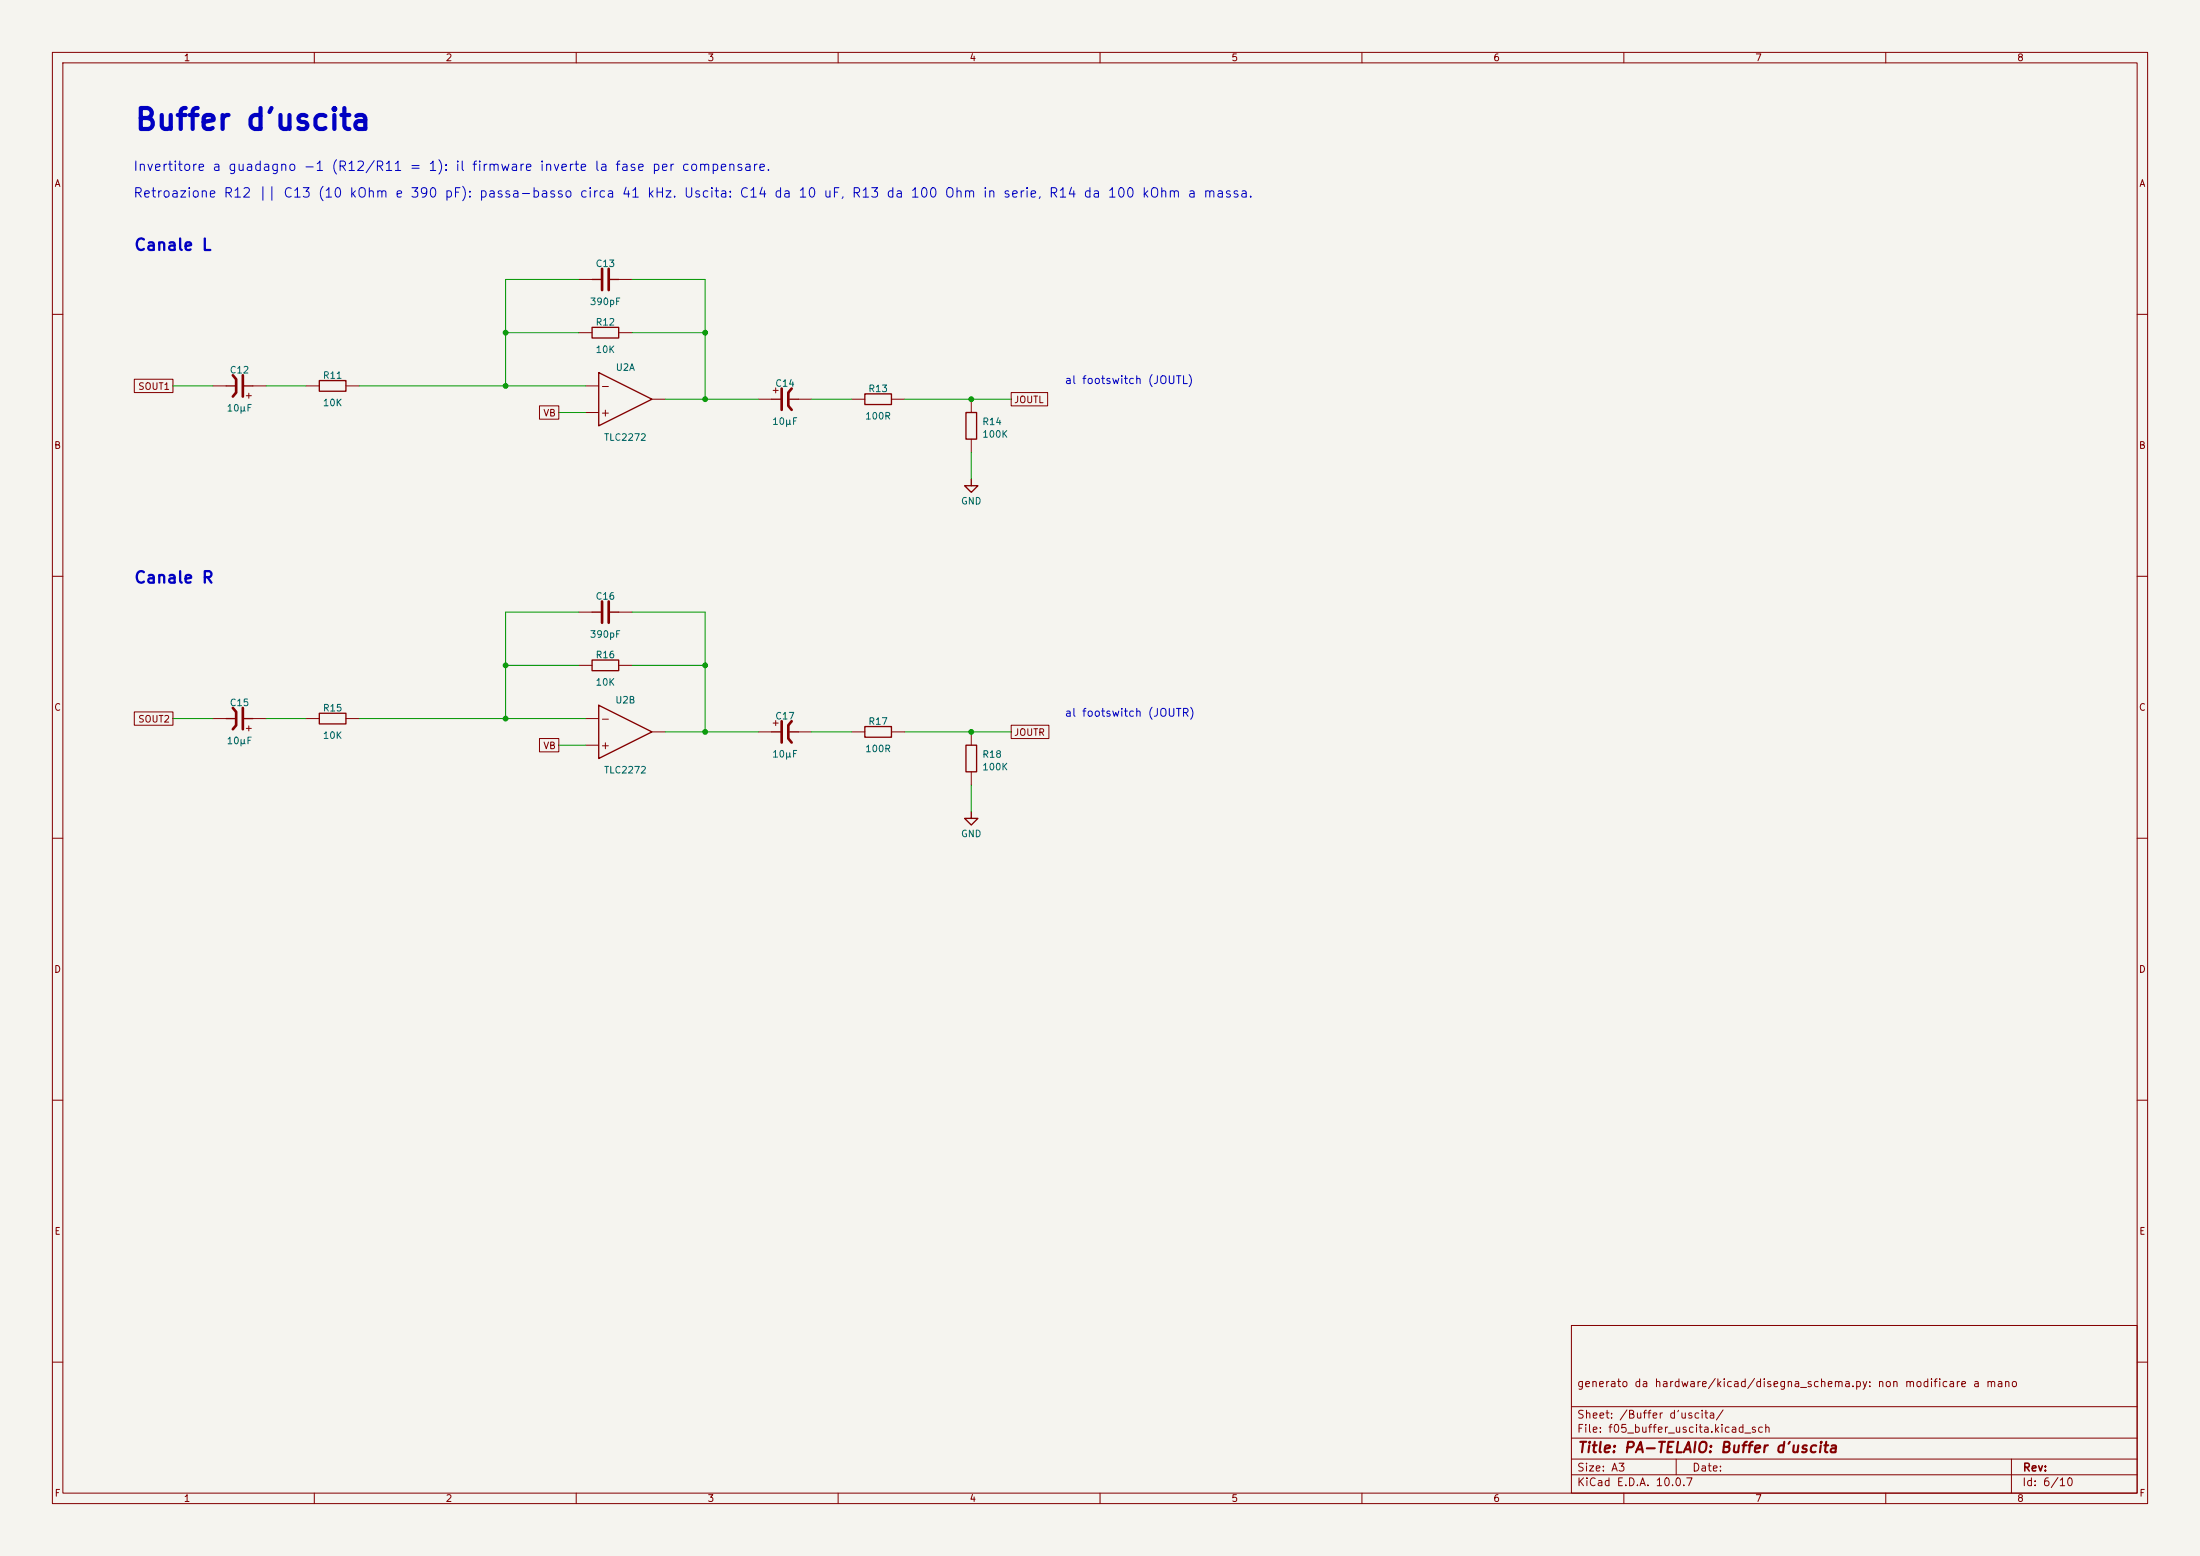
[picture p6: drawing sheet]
<svg xmlns="http://www.w3.org/2000/svg" width="420mm" height="297mm" viewBox="0 0 420 297" stroke-linecap="round" stroke-linejoin="round" font-family="sans-serif">
<path d="M0 0h420v297h-420z" fill="#f5f4ef" stroke="#f5f4ef" stroke-width=".19"/>
<g fill="none" stroke="#840000" stroke-width=".19">
<path d="M10 10h400v277h-400zM12 12h396v273h-396zM60 10v2M110 10v2M160 10v2M210 10v2M260 10v2M310 10v2M360 10v2M110.5 53.3h2.5M118.1 53.3h2.5M10 60h2"/>
<path d="M25.6 72.4h7.4v2.5h-7.4zM40.6 73.7h2.6M48.3 73.7h2.5M58.4 73.7h2.6M66 73.7h2.6M103 77.5h3.7v2.5h-3.7zM110.5 63.5h2.5M111.8 73.7h2.5M111.8 78.7h2.5M118.1 63.5h2.5M124.5 76.2h2.5M144.8 76.2h2.5"/>
<path d="M152.4 76.2h2.5M162.6 76.2h2.5M170.2 76.2h2.5M185.4 76.2v2.5M193 74.9h7v2.6h-7zM408 60h2M185.4 83.8v2.6M10 110h2M110.5 116.8h2.5M118.1 116.8h2.5M408 110h2M25.6 135.9h7.4v2.5h-7.4z"/>
<path d="M40.6 137.2h2.6M48.3 137.2h2.5M58.4 137.2h2.6M66 137.2h2.6M110.5 127h2.5M111.8 137.2h2.5M118.1 127h2.5M124.5 139.7h2.5M144.8 139.7h2.5M152.4 139.7h2.5M162.6 139.7h2.5M170.2 139.7h2.5"/>
<path d="M185.4 139.7v2.5M193 138.4h7.2v2.6h-7.2zM10 160h2M103 141h3.7v2.5h-3.7zM111.8 142.2h2.5M185.4 147.3v2.6M408 160h2M10 210h2M408 210h2M300 253h108v32h-108zM10 260h2M300 278.5h108"/>
<path d="M300 274.5h108M300 268.5h108M320 278.5v3M384 278.5v6.5M408 260h2M60 285v2M110 285v2M160 285v2M210 285v2M260 285v2M300 281.5h108M310 285v2"/>
<path d="M360 285v2"/>
</g>
<g fill="none" stroke="#840000" stroke-width=".25">
<path d="M113 53.3h1.9M116.2 53.3h1.9M43.2 73.7h1.6M46.4 73.7h1.9M61 72.6h5v2.1h-5zM113 62.5h5.1v2h-5.1zM114.3 71.1l10.2 5.1-10.2 5.1zM147.3 76.2h1.9M150.7 76.2h1.7M165.1 75.2h5.1v2h-5.1zM184.4 78.7h2v5.1h-2zM185.4 91.4v1.3h1.3l-1.3 1.3-1.3-1.3h1.3"/>
<path d="M113 116.8h1.9M116.2 116.8h1.9M43.2 137.2h1.6M46.4 137.2h1.9M61 136.1h5v2.1h-5zM113 126h5.1v2h-5.1zM114.3 134.6l10.2 5.1-10.2 5.1zM147.3 139.7h1.9M150.7 139.7h1.7M165.1 138.7h5.1v2h-5.1zM184.4 142.2h2v5.1h-2zM185.4 154.9v1.3h1.3l-1.3 1.3-1.3-1.3h1.3"/>
</g>
<path d="M114.9 51.3v4.1M116.2 51.3v4.1M44.4 71.6l.7 .8v2.5l-.7 .8M46.4 71.6v4.1M149.2 74.2v4M151.1 74.2l-.6 .7v2.6l.6 .7M114.9 114.8v4.1M116.2 114.8v4.1M44.4 135.1l.7 .8v2.5l-.7 .8M46.4 135.1v4.1M149.2 137.7v4M151.1 137.7l-.6 .7v2.6l.6 .7" fill="none" stroke="#840000" stroke-width=".51"/>
<g fill="none" stroke="#009600" stroke-width=".19">
<path d="M110.5 53.3h-14v20.4M120.6 53.3h14v22.9M33 73.7h7.6M50.8 73.7h7.6M68.6 73.7h43.2M96.5 63.5h14M106.7 78.7h5.1M120.6 63.5h14M127 76.2h17.8M154.9 76.2h7.7M172.7 76.2h20.3M185.4 86.4v5"/>
<path d="M110.5 116.8h-14v20.4M120.6 116.8h14v22.9M33 137.2h7.6M50.8 137.2h7.6M68.6 137.2h43.2M96.5 127h14M120.6 127h14M127 139.7h17.8M154.9 139.7h7.7M172.7 139.7h20.3M106.7 142.2h5.1M185.4 149.9v5"/>
</g>
<g fill="#009600" stroke="#009600" stroke-width=".19">
<circle cx="134.6" cy="139.7" r=".46"/>
<circle cx="185.4" cy="139.7" r=".46"/>
<circle cx="134.6" cy="76.2" r=".46"/>
<circle cx="134.6" cy="127" r=".46"/>
<circle cx="134.6" cy="63.5" r=".46"/>
<circle cx="185.4" cy="76.2" r=".46"/>
<circle cx="96.5" cy="63.5" r=".46"/>
<circle cx="96.5" cy="73.7" r=".46"/>
<circle cx="96.5" cy="127" r=".46"/>
<circle cx="96.5" cy="137.2" r=".46"/>
</g>
<text font-size="4" fill="#0000c2" x="25.5" y="25.8">Buffer d'uscita</text>
<g font-size="2.2" fill="#0000c2">
<text x="25.5" y="48.4">Canale L</text>
<text x="25.5" y="111.9">Canale R</text>
</g>
<text font-size="2" fill="#840000" x="301" y="277.8">Title: PA-TELAIO: Buffer d'uscita</text>
<g font-size="1.8" fill="#0000c2">
<text x="25.3" y="33.1">Invertitore a guadagno -1 (R12/R11 = 1): il firmware inverte la fase per compensare.</text>
<text x="25.3" y="38.2">Retroazione R12 || C13 (10 kOhm e 390 pF): passa-basso circa 41 kHz. Uscita: C14 da 10 uF, R13 da 100 Ohm in serie, R14 da 100 kOhm a massa.</text>
</g>
<g font-size="1.5" fill="#840000">
<text x="114.5" y="74.8">-</text>
<text x="114.5" y="79.9">+</text>
<text x="114.5" y="138.3">-</text>
<text x="114.5" y="143.4">+</text>
<text x="300.9" y="265.1">generato da hardware/kicad/disegna_schema.py: non modificare a mano</text>
<text x="300.9" y="273.8">File: f05_buffer_uscita.kicad_sch</text>
<text x="300.9" y="271.1">Sheet: /Buffer d'uscita/</text>
<text x="300.9" y="281.2">Size: A3</text>
<text x="322.9" y="281.2">Date:</text>
<text x="386" y="281.2">Rev:</text>
<text x="300.9" y="284">KiCad E.D.A. 10.0.7</text>
<text x="385.9" y="284">Id: 6/10</text>
</g>
<g font-size="1.5" fill="#0000c2">
<text x="203.2" y="73.7">al footswitch (JOUTL)</text>
<text x="203.2" y="137.2">al footswitch (JOUTR)</text>
</g>
<g font-size="1.3" fill="#840000">
<text x="35" y="12">1</text>
<text x="85" y="12">2</text>
<text x="135" y="12">3</text>
<text x="185" y="12">4</text>
<text x="235" y="12">5</text>
<text x="285" y="12">6</text>
<text x="335" y="12">7</text>
<text x="385" y="12">8</text>
<text x="10.3" y="36">A</text>
<text x="408.3" y="36">A</text>
<text x="26.3" y="74.7">SOUT1</text>
<text x="46.6" y="76.4">+</text>
<text x="147.2" y="75.4">+</text>
<text x="193.5" y="77.3">JOUTL</text>
<text x="103.6" y="79.8">VB</text>
<text x="10.2" y="86">B</text>
<text x="408.2" y="86">B</text>
<text x="10.2" y="136">C</text>
<text x="408.2" y="136">C</text>
<text x="26.3" y="138.2">SOUT2</text>
<text x="46.6" y="139.9">+</text>
<text x="103.6" y="143.3">VB</text>
<text x="147.2" y="138.9">+</text>
<text x="193.5" y="140.8">JOUTR</text>
<text x="10.2" y="186">D</text>
<text x="408.2" y="186">D</text>
<text x="10.3" y="236">E</text>
<text x="408.3" y="236">E</text>
<text x="10.3" y="286">F</text>
<text x="35" y="287">1</text>
<text x="85" y="287">2</text>
<text x="135" y="287">3</text>
<text x="185" y="287">4</text>
<text x="235" y="287">5</text>
<text x="285" y="287">6</text>
<text x="335" y="287">7</text>
<text x="385" y="287">8</text>
<text x="408.3" y="286">F</text>
</g>
<g font-size="1.3" fill="#006464">
<text x="113.6" y="51.3">C13</text>
<text x="112.5" y="58.5">390pF</text>
<text x="113.6" y="62.4">R12</text>
<text x="43.7" y="71.6">C12</text>
<text x="113.6" y="67.7">10K</text>
<text x="117.4" y="71.1">U2A</text>
<text x="61.5" y="72.6">R11</text>
<text x="61.5" y="77.8">10K</text>
<text x="147.9" y="74.1">C14</text>
<text x="165.7" y="75.1">R13</text>
<text x="43.2" y="78.9">10µF</text>
<text x="147.3" y="81.4">10µF</text>
<text x="165.1" y="80.4">100R</text>
<text x="187.4" y="81.4">R14</text>
<text x="187.4" y="83.8">100K</text>
<text x="115.2" y="84.4">TLC2272</text>
<text x="183.4" y="96.6">GND</text>
<text x="113.6" y="114.8">C16</text>
<text x="112.5" y="122">390pF</text>
<text x="113.6" y="125.9">R16</text>
<text x="113.6" y="131.2">10K</text>
<text x="43.7" y="135.1">C15</text>
<text x="61.5" y="136.1">R15</text>
<text x="117.3" y="134.6">U2B</text>
<text x="147.9" y="137.6">C17</text>
<text x="43.2" y="142.4">10µF</text>
<text x="61.5" y="141.3">10K</text>
<text x="165.1" y="143.9">100R</text>
<text x="165.7" y="138.6">R17</text>
<text x="115.2" y="147.9">TLC2272</text>
<text x="147.3" y="144.9">10µF</text>
<text x="187.4" y="144.9">R18</text>
<text x="187.4" y="147.3">100K</text>
<text x="183.4" y="160.1">GND</text>
</g>
</svg>
